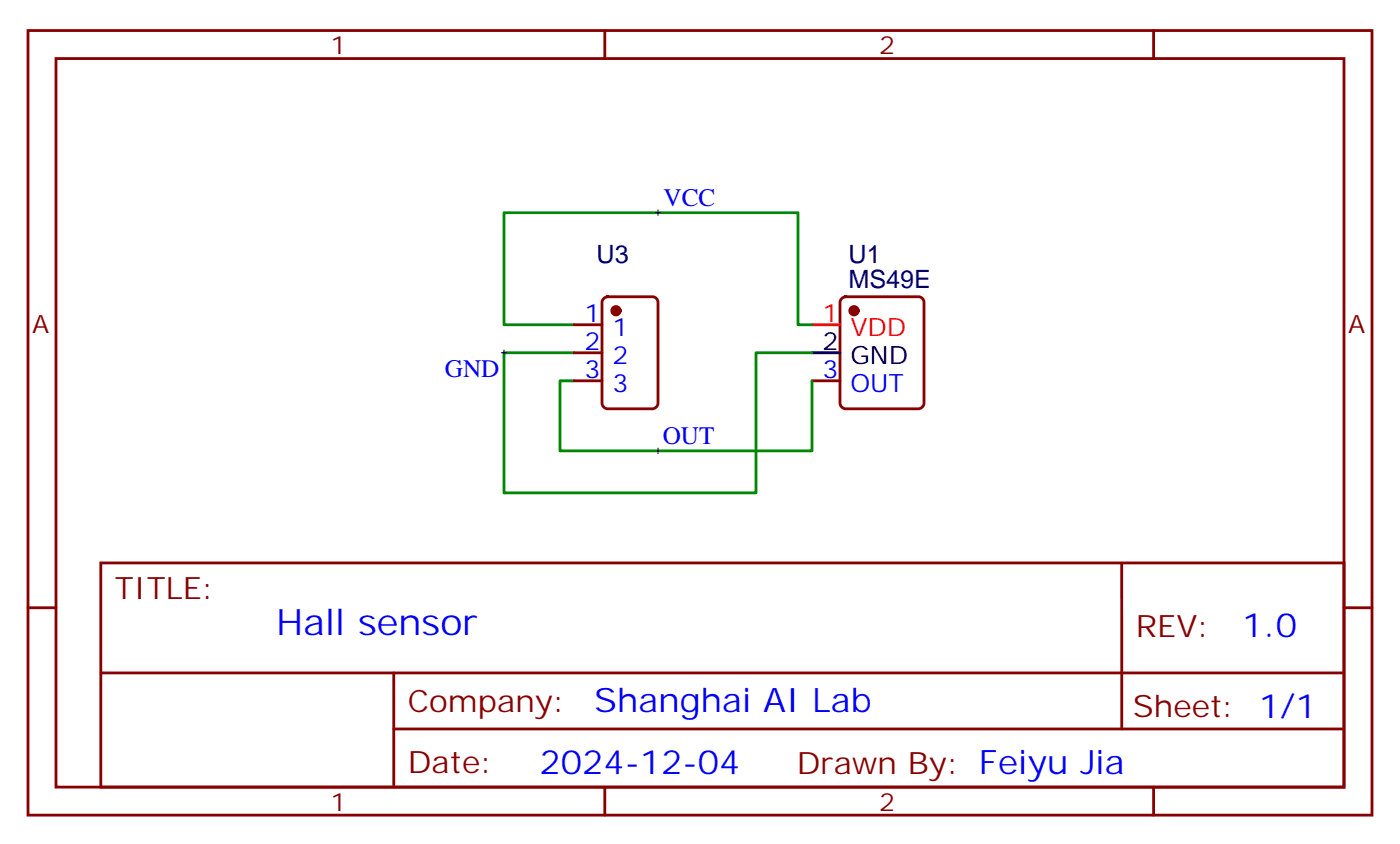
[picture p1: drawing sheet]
<svg xmlns="http://www.w3.org/2000/svg" width="176mm" height="106mm" viewBox="0 0 176 106" stroke-linecap="round" stroke-linejoin="round" font-family="sans-serif">
<g fill="none" stroke="#870000" stroke-width=".35">
<path d="M3.5 3.8h169.4v98.8h-169.4zM7.1 7.4h162.2v91.7h-162.2zM76.2 3.8v3.6M145.3 3.8v3.6M76.1 37.6l.5-.2h5.6a.71 .71 0 0 1 .7 .7v12.7a.76 .76 0 0 1-.7 .7h-5.6a.76 .76 0 0 1-.8-.7v-12.7zM106.1 37.6l.4-.2h9.2a.71 .71 0 0 1 .7 .7v12.7a.76 .76 0 0 1-.7 .7h-9.2a.76 .76 0 0 1-.7-.7v-12.7zM72.3 47.9h3.5M72.3 40.9h3.5M72.3 44.4h3.5M102.3 47.9h3.5M3.5 76.5h3.6M12.7 70.9h156.6v28.2h-156.6z"/>
<path d="M141.3 70.9v20.9M169.3 76.5h3.6M12.7 84.7h156.5M49.6 91.8h119.6M49.6 84.7v14.1M76.2 99.1v3.5M145.3 99.1v3.5"/>
</g>
<g fill="#870000" stroke="#870000" stroke-width=".35">
<circle cx="107.6" cy="39.1" r=".53"/>
<circle cx="77.6" cy="39.1" r=".53"/>
</g>
<path d="M102.3 40.9h3.5" fill="none" stroke="#f00" stroke-width=".35"/>
<path d="M102.3 44.4h3.5" fill="none" stroke="#000" stroke-width=".35"/>
<path d="M72.3 40.9h-8.8v-14.1h37v14.1h1.8M72.3 44.4h-8.8v17.7h31.7v-17.7h7.1M72.3 47.9h-1.7v8.9h31.7v-8.9" fill="none" stroke="#008700" stroke-width=".35"/>
<path d="M82.5 26.8h.8M82.9 26.4v.7M63.1 44.4h.8M63.5 44.1v.7M82.5 56.8h.8M82.9 56.4v.7" fill="none" stroke="#000" stroke-width=".13"/>
<text font-size="4.6" fill="#00f" x="34.8" y="79.9">Hall sensor</text>
<g font-size="4.2" fill="#00f">
<text x="156.5" y="80.1">1.0</text>
<text x="74.9" y="89.7">Shanghai AI Lab</text>
<text x="68" y="97.5">2024-12-04</text>
</g>
<g font-size="3.9" fill="#800">
<text x="14.5" y="75.5">TITLE:</text>
<text x="143.1" y="80.1">REV:</text>
<text x="51.4" y="89.7">Company:</text>
<text x="142.7" y="90.3">Sheet: 1/1</text>
<text x="51.4" y="97.3">Date:</text>
<text x="100.4" y="97.4">Drawn By: Feiyu Jia</text>
</g>
<g font-size="3.2" fill="#800">
<text x="41.6" y="6.8">1</text>
<text x="110.8" y="6.8">2</text>
<text x="4.1" y="41.9">A</text>
<text x="169.9" y="41.9">A</text>
<text x="41.6" y="102.1">1</text>
<text x="110.8" y="102.1">2</text>
</g>
<g font-size="3.2" fill="#00f">
<text x="83.6" y="25.9">VCC</text>
<text x="73.7" y="40.5">1</text>
<text x="56" y="47.5">GND</text>
<text x="73.7" y="44.1">2</text>
<text x="73.7" y="47.6">3</text>
<text x="77.2" y="42.3">1</text>
<text x="77.2" y="45.8">2</text>
<text x="103.6" y="47.6">3</text>
<text x="77.2" y="49.4">3</text>
<text x="107.1" y="49.4">OUT</text>
<text x="83.5" y="55.9">OUT</text>
</g>
<g font-size="3.2" fill="#000080">
<text x="75.2" y="33.1">U3</text>
<text x="106.9" y="33.1">U1</text>
<text x="106.9" y="36.3">MS49E</text>
</g>
<g font-size="3.2" fill="#f00">
<text x="103.6" y="40.5">1</text>
<text x="107.1" y="42.3">VDD</text>
</g>
<g font-size="3.2">
<text x="103.6" y="44.1">2</text>
<text x="107.1" y="45.8">GND</text>
</g>
</svg>
